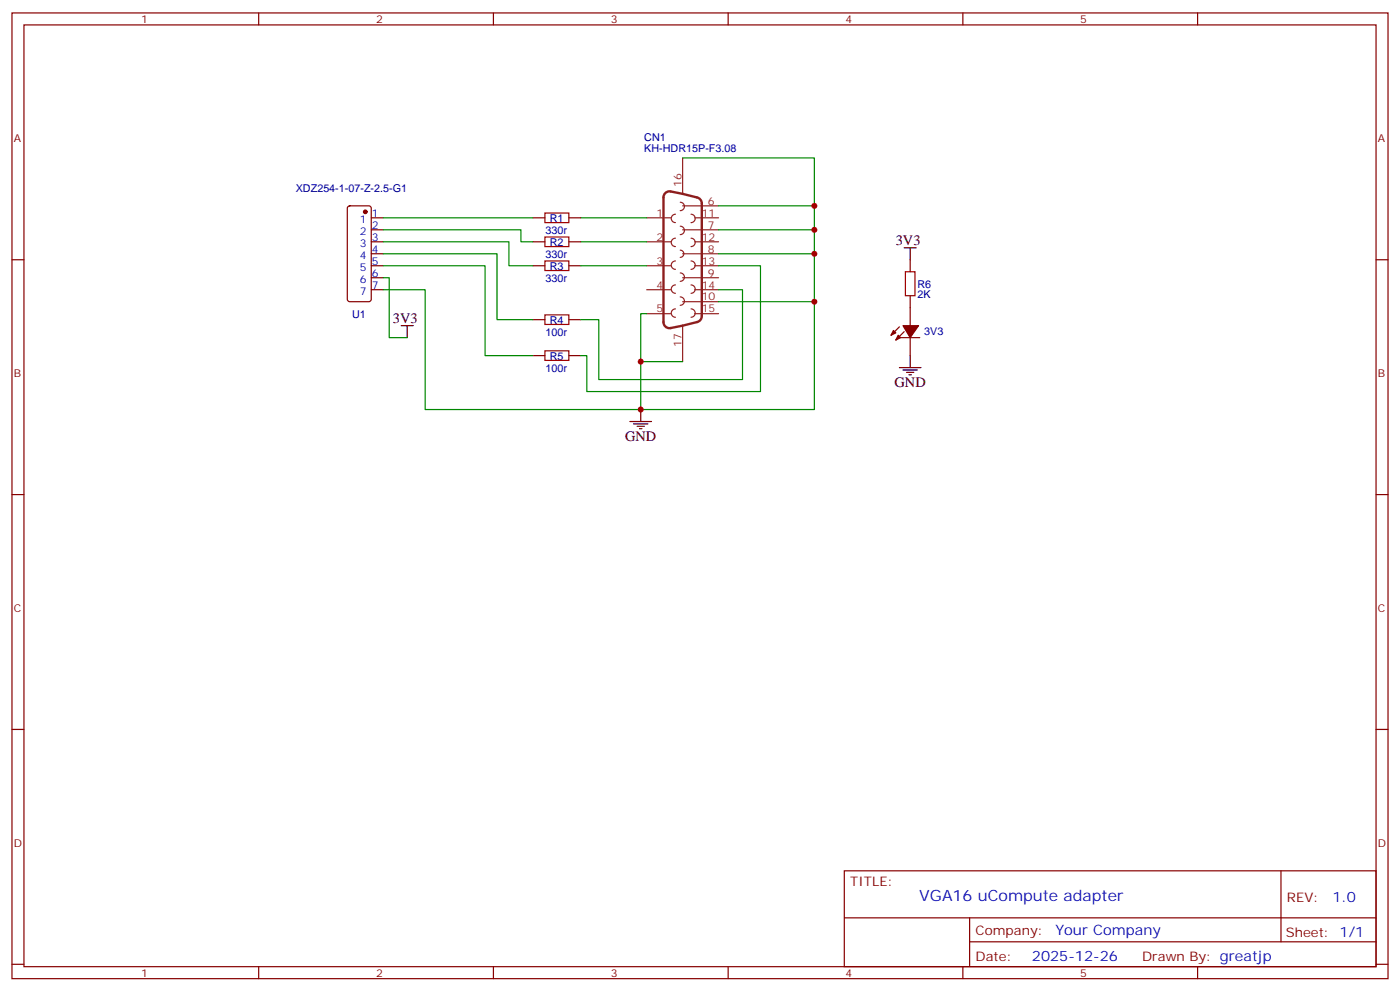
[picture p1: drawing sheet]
<svg xmlns="http://www.w3.org/2000/svg" width="412mm" height="292mm" viewBox="0 0 412 292" stroke-linecap="round" stroke-linejoin="round" font-family="sans-serif">
<g fill="none" stroke="#870000" stroke-width=".35">
<path d="M3.5 3.8h405.4v284.3h-405.4zM7.1 7.3h398.2v277.3h-398.2zM76.2 3.8v3.5M145.3 3.8v3.5M214.5 3.8v3.5M283.6 3.8v3.5M352.8 3.8v3.5M3.5 76.5h3.6M102.5 60.8l.5-.2h5.7l.6 .4 .1 27.1-.3 .5-.4 .2h-5.7l-.5-.2-.2-.5v-26.8zM109.4 78.2h3.5M109.4 74.7h3.5M109.4 71.2h3.5"/>
<path d="M109.4 67.7h3.5M109.4 64.1h3.5M157 78.2h3.5M157 71.2h3.5M157 64.1h3.5M167.6 78.2h3.5M167.6 71.2h3.5M167.6 64.1h3.5M268.1 76.5v3.5M405.3 76.5h3.6M109.4 85.3h3.5M109.4 81.8h3.5"/>
<path d="M157 94.1h3.5M167.6 94.1h3.5M264.9 96.2l-2.4 2.5M265.3 99.4h5.6M266.3 97.6l-2.4 2.5M268.1 87.1v8.8M268.1 99.4v5.3M157 104.7h3.5M167.6 104.7h3.5M3.5 145.6h3.6M405.3 145.6h3.6M3.5 214.8h3.6"/>
<path d="M405.3 214.8h3.6M248.7 256.4h156.6v28.2h-156.6zM377.3 256.4v20.9M248.7 270.2h156.5M285.6 277.3h119.6M285.6 270.2v14.2M3.5 283.9h3.6M76.2 284.6v3.5M145.3 284.6v3.5M214.5 284.6v3.5M283.6 284.6v3.5M352.8 284.6v3.5"/>
<path d="M405.3 283.9h3.6"/>
</g>
<g fill="#870000" stroke="#870000" stroke-width=".35">
<path d="M263.2 97.3l.7 .7-1.4 .7z"/>
<path d="M264.6 98.7l.7 .7-1.4 .7z"/>
<path d="M266 95.9h4.6l-2.5 3.5z"/>
<circle cx="107.6" cy="62.4" r=".53"/>
</g>
<g fill="none" stroke="#8c2424" stroke-width=".35">
<path d="M200.4 59.5a1.23 1.23 0 0 1 1.2 1.3 1.23 1.23 0 0 1-1.2 1.2M201.1 46.5v10.6M190.5 64.1h7.1M190.5 71.2h7.1M190.5 78.2h7.1M199 70.1a1.23 1.23 0 0 0-1.3 1.3 1.23 1.23 0 0 0 1.3 1.2M199 63.1a1.23 1.23 0 0 0-1.3 1.2 1.23 1.23 0 0 0 1.3 1.2M199 76.8a1.23 1.23 0 0 0-1.3 1.3 1.23 1.23 0 0 0 1.3 1.2M200.4 66.6a1.23 1.23 0 0 1 1.2 1.2 1.23 1.23 0 0 1-1.2 1.3M200.4 73.7a1.06 1.06 0 0 1 1 1 1.06 1.06 0 0 1-1 1.1M201.1 67.7h10.6M201.1 74.7h10.6"/>
<path d="M201.1 60.6h10.6M203.6 70.1a1.23 1.23 0 0 1 1.2 1.3 1.23 1.23 0 0 1-1.2 1.2M203.6 76.8a1.23 1.23 0 0 1 1.2 1.3 1.23 1.23 0 0 1-1.2 1.2M203.6 63.1a1.23 1.23 0 0 1 1.2 1.2 1.23 1.23 0 0 1-1.2 1.2M204.6 64.1h7.1M204.6 71.2h7.1M204.6 78.2h7.1M190.5 85.3h7.1M190.5 92.4h7.1M199 83.9a1.23 1.23 0 0 0-1.3 1.2 1.23 1.23 0 0 0 1.3 1.3M199 90.9a1.23 1.23 0 0 0-1.3 1.3 1.23 1.23 0 0 0 1.3 1.2M200.4 80.4a1.23 1.23 0 0 1 1.2 1.2 1.23 1.23 0 0 1-1.2 1.2"/>
<path d="M200.4 87.4a1.23 1.23 0 0 1 1.2 1.3 1.23 1.23 0 0 1-1.2 1.2M201.1 81.8h10.6M201.1 88.8h10.6M201.1 95.9v10.6M203.6 83.9a1.23 1.23 0 0 1 1.2 1.2 1.23 1.23 0 0 1-1.2 1.3M203.6 90.9a1.23 1.23 0 0 1 1.2 1.3 1.23 1.23 0 0 1-1.2 1.2M204.6 85.3h7.1M204.6 92.4h7.1"/>
</g>
<path d="M195.9 56.9l.8-.5 .7-.1 7.9 1.8a1.8 1.8 0 0 1 1.4 1.8v33.2a1.8 1.8 0 0 1-1.4 1.7l-7.7 1.8a1.77 1.77 0 0 1-2.2-1.8v-36.7z" fill="none" stroke="#8c2424" stroke-width=".71"/>
<path d="M160.5 62.7h7.1v2.8h-7.1zM160.5 69.8h7.1v2.8h-7.1zM160.5 76.8h7.1v2.9h-7.1zM160.5 92.7h7.1v2.8h-7.1zM266.7 80h2.8v7.1h-2.8zM160.5 103.3h7.1v2.8h-7.1z" fill="none" stroke="#a10000" stroke-width=".35"/>
<g fill="none" stroke="#008700" stroke-width=".35">
<path d="M201.1 46.5h38.8v14.1M112.9 67.7h40.6v3.5h3.5M112.9 71.2h37v7h7.1M112.9 74.7h33.5v19.4h10.6M112.9 78.2h30v26.5h14.1M112.9 64.1h44.1M171.1 64.1h19.4M171.1 71.2h19.4M171.1 78.2h19.4M211.7 60.6h28.2v60h-51.2v-28.2h1.8M211.7 78.2h12.3v37.1h-51.1v-10.6h-1.8M211.7 67.7h28.2"/>
<path d="M211.7 74.7h28.2M112.9 85.3h12.3v35.3h63.5M112.9 81.8h1.8v17.6h5.2M211.7 85.3h7v26.5h-42.3v-17.7h-5.3M211.7 88.8h28.2M188.7 106.5h12.4"/>
</g>
<g fill="none" stroke="#000" stroke-width=".35">
<path d="M266.3 73h3.6M268.1 73v3.5M118.2 95.9h3.5M119.9 95.9v3.5M264.9 108.2h6.4M266 108.9h4.2M267.1 109.6h2.1M267.8 110.3h.7M268.1 104.7v3.5M185.6 124.1h6.3M186.6 124.8h4.3M187.7 125.5h2.1"/>
<path d="M188.4 126.2h.7M188.7 120.6v3.5"/>
</g>
<g fill="#c00">
<circle cx="188.7" cy="120.6" r=".88"/>
<circle cx="239.9" cy="67.7" r=".88"/>
<circle cx="239.9" cy="74.7" r=".88"/>
<circle cx="239.9" cy="88.8" r=".88"/>
<circle cx="188.7" cy="106.5" r=".88"/>
<circle cx="239.9" cy="60.6" r=".88"/>
</g>
<text font-size="4.6" fill="#00f" x="270.8" y="265.4">VGA16 uCompute adapter</text>
<g font-size="4.2">
<text x="263.9" y="72.2">3V3</text>
<text x="115.7" y="95.2">3V3</text>
<text x="263.5" y="113.9">GND</text>
<text x="184.1" y="129.8">GND</text>
</g>
<g font-size="4.2" fill="#00f">
<text x="392.5" y="265.7">1.0</text>
<text x="310.9" y="275.2">Your Company</text>
<text x="304" y="283">2025-12-26</text>
</g>
<g font-size="3.9" fill="#800">
<text x="250.5" y="261">TITLE:</text>
<text x="379.1" y="265.7">REV:</text>
<text x="287.4" y="275.2">Company:</text>
<text x="378.7" y="275.8">Sheet: 1/1</text>
<text x="287.4" y="282.9">Date:</text>
<text x="336.4" y="282.9">Drawn By: greatjp</text>
</g>
<g font-size="3.2" fill="#800">
<text x="41.6" y="6.8">1</text>
<text x="110.8" y="6.8">2</text>
<text x="179.9" y="6.8">3</text>
<text x="249.1" y="6.8">4</text>
<text x="318.2" y="6.8">5</text>
<text x="4.1" y="41.9">A</text>
<text x="405.9" y="41.9">A</text>
<text x="4.1" y="111.1">B</text>
<text x="405.9" y="111.1">B</text>
<text x="4.1" y="180.2">C</text>
<text x="405.9" y="180.2">C</text>
<text x="4.1" y="249.3">D</text>
<text x="405.9" y="249.3">D</text>
<text x="41.6" y="287.6">1</text>
<text x="110.8" y="287.6">2</text>
<text x="179.9" y="287.6">3</text>
<text x="249.1" y="287.6">4</text>
<text x="318.2" y="287.6">5</text>
</g>
<g font-size="3.2" fill="#000080">
<text x="189.8" y="41.6">CN1</text>
<text x="189.8" y="44.7">KH-HDR15P-F3.08</text>
<text x="87.1" y="56.5">XDZ254-1-07-Z-2.5-G1</text>
<text x="161.9" y="65.3">R1</text>
<text x="160.7" y="68.8">330r</text>
<text x="160.7" y="75.9">330r</text>
<text x="161.9" y="72.4">R2</text>
<text x="160.7" y="82.9">330r</text>
<text x="161.9" y="79.4">R3</text>
<text x="270.2" y="87.8">2K</text>
<text x="270.2" y="84.7">R6</text>
<text x="103.7" y="93.5">U1</text>
<text x="161.9" y="95.3">R4</text>
<text x="160.7" y="98.8">100r</text>
<text x="272.2" y="98.8">3V3</text>
<text x="161.9" y="105.9">R5</text>
<text x="160.7" y="109.4">100r</text>
</g>
<g font-size="3.2" fill="#8d2323">
<text x="200.7" y="55" transform="rotate(-90 200.7 55)">16</text>
<text x="193.4" y="63.8">1</text>
<text x="206.7" y="63.8">11</text>
<text x="208.5" y="60.3">6</text>
<text x="193.4" y="70.8">2</text>
<text x="206.7" y="70.8">12</text>
<text x="208.5" y="67.3">7</text>
<text x="193.4" y="77.9">3</text>
<text x="206.7" y="77.9">13</text>
<text x="208.5" y="74.4">8</text>
<text x="208.5" y="81.4">9</text>
<text x="193.4" y="84.9">4</text>
<text x="206.7" y="88.5">10</text>
<text x="206.7" y="84.9">14</text>
<text x="193.4" y="92">5</text>
<text x="206.7" y="92">15</text>
<text x="200.7" y="102" transform="rotate(-90 200.7 102)">17</text>
</g>
<g font-size="3.2" fill="#00f">
<text x="106" y="65.5">1</text>
<text x="109.5" y="63.8">1</text>
<text x="106" y="69.1">2</text>
<text x="109.5" y="70.8">3</text>
<text x="109.5" y="67.3">2</text>
<text x="106" y="76.1">4</text>
<text x="106" y="72.6">3</text>
<text x="109.5" y="77.9">5</text>
<text x="109.5" y="74.4">4</text>
<text x="106" y="83.2">6</text>
<text x="106" y="79.7">5</text>
<text x="109.5" y="81.4">6</text>
<text x="106" y="86.7">7</text>
<text x="109.5" y="84.9">7</text>
</g>
</svg>
